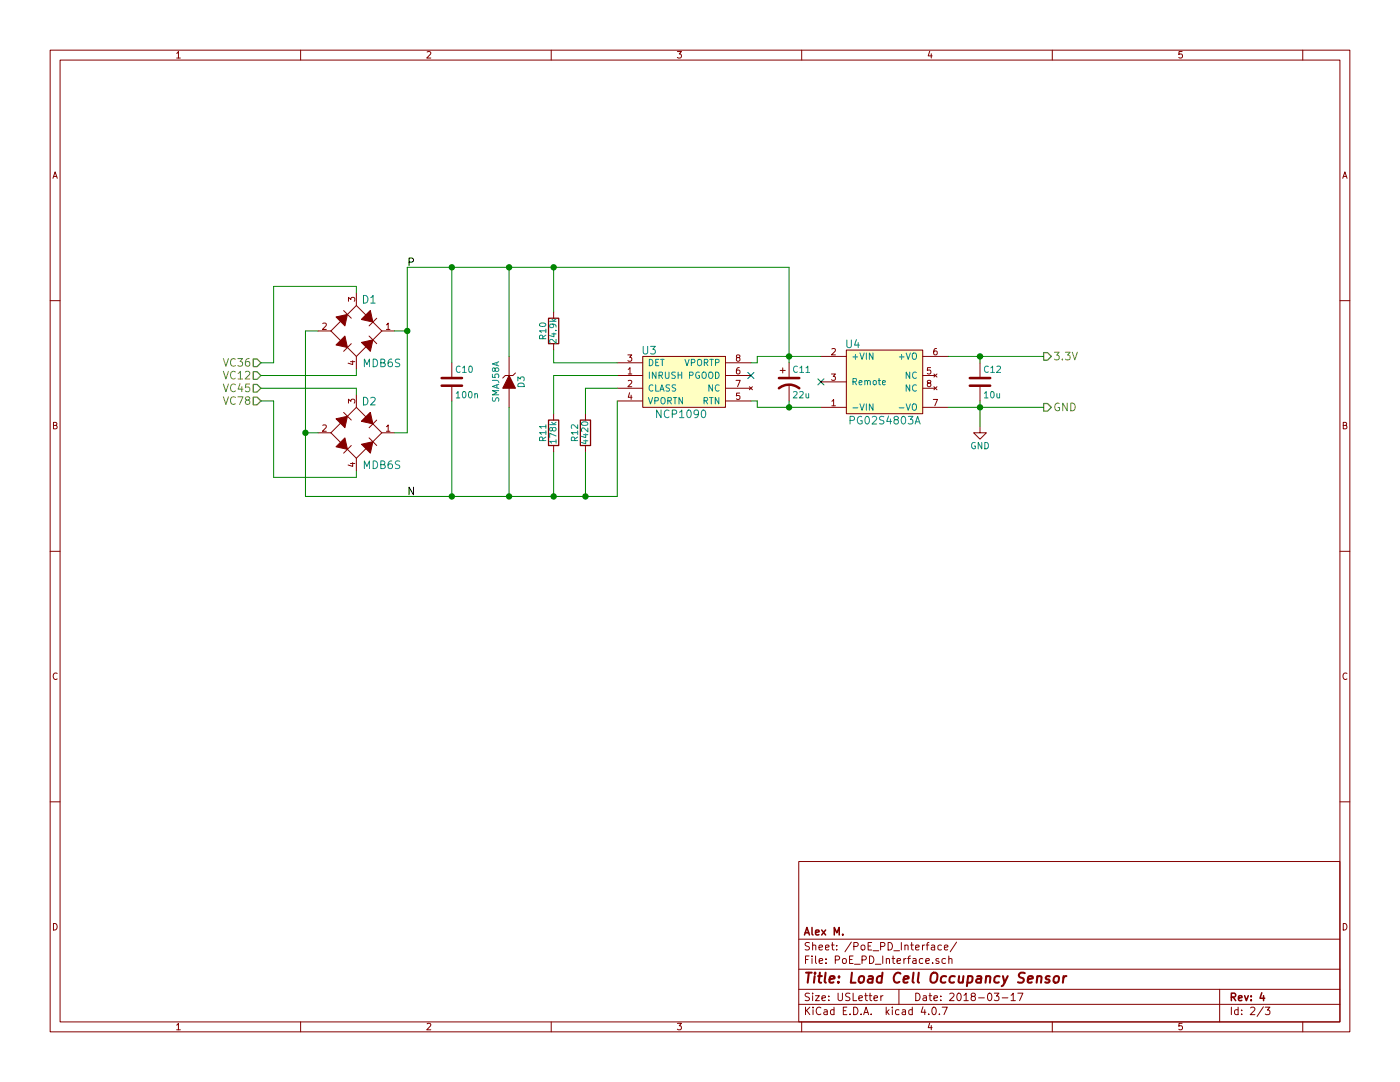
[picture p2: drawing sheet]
EESchema Schematic File Version 2
LIBS:LoadCell-rescue
LIBS:power
LIBS:device
LIBS:transistors
LIBS:conn
LIBS:linear
LIBS:regul
LIBS:74xx
LIBS:cmos4000
LIBS:adc-dac
LIBS:memory
LIBS:xilinx
LIBS:microcontrollers
LIBS:dsp
LIBS:microchip
LIBS:analog_switches
LIBS:motorola
LIBS:texas
LIBS:intel
LIBS:audio
LIBS:interface
LIBS:digital-audio
LIBS:philips
LIBS:display
LIBS:cypress
LIBS:siliconi
LIBS:opto
LIBS:atmel
LIBS:contrib
LIBS:valves
LIBS:AlexComponents
LIBS:LoadCell-cache
EELAYER 25 0
EELAYER END
$Descr USLetter 11000 8500
encoding utf-8
Sheet 2 3
Title "Load Cell Occupancy Sensor"
Date "2018-03-17"
Rev "4"
Comp "Alex M."
Comment1 ""
Comment2 ""
Comment3 ""
Comment4 ""
$EndDescr
Text HLabel 2050 2950 0    60   Input ~ 0
VC12
Text HLabel 2050 2850 0    60   Input ~ 0
VC36
Text HLabel 2050 3050 0    60   Input ~ 0
VC45
Text HLabel 2050 3150 0    60   Input ~ 0
VC78
Text HLabel 8200 3200 2    60   Output ~ 0
GND
$Comp
L ZENER D3
U 1 1
P 4000 3000
F 0 "D3" H 4000 3100 50  0000 C CNN
F 1 "SMAJ58A" H 4000 2900 50  0000 C CNN
F 2 "Diodes_SMD:D_SMA" H 4000 3000 50  0001 C CNN
F 3 "http://www.vishay.com/docs/88390/smaj50a.pdf" H 4000 3000 50  0001 C CNN
F 4 "SMAJ58A-E3/61GICT-ND" H 4000 3000 60  0001 C CNN "DigiKey Part Number"
	1    4000 3000
	0    1    1    0   
$EndComp
$Comp
L C C10
U 1 1
P 3550 3000
F 0 "C10" H 3575 3100 50  0000 L CNN
F 1 "100n" H 3575 2900 50  0000 L CNN
F 2 "Capacitors_SMD:C_0805" H 3588 2850 50  0001 C CNN
F 3 "http://www.samsungsem.com/kr/support/library/product-catalog/mlcc.jsp" H 3550 3000 50  0001 C CNN
F 4 "1276-6840-1-ND" H 3550 3000 60  0001 C CNN "DigiKey Part Number"
	1    3550 3000
	1    0    0    -1  
$EndComp
$Comp
L GND #PWR020
U 1 1
P 7700 3350
F 0 "#PWR020" H 7700 3100 50  0001 C CNN
F 1 "GND" H 7700 3200 50  0000 C CNN
F 2 "" H 7700 3350 50  0000 C CNN
F 3 "" H 7700 3350 50  0000 C CNN
	1    7700 3350
	1    0    0    -1  
$EndComp
$Comp
L MDB6S D1
U 1 1
P 2800 2600
F 0 "D1" V 2550 2700 60  0000 C CNN
F 1 "MDB6S" V 3050 2800 60  0000 C CNN
F 2 "AlexComponents:Micro-DIP-4" H 2850 2050 60  0001 L CNN
F 3 "https://www.fairchildsemi.com/datasheets/MD/MDB10S.pdf" H 2850 2250 60  0001 L CNN
F 4 "MDB6SFSCT-ND" H 2850 2150 60  0001 L CNN "DigiKey Part Number"
	1    2800 2600
	0    1    1    0   
$EndComp
$Comp
L MDB6S D2
U 1 1
P 2800 3400
F 0 "D2" V 2550 3500 60  0000 C CNN
F 1 "MDB6S" V 3050 3600 60  0000 C CNN
F 2 "AlexComponents:Micro-DIP-4" H 2850 2850 60  0001 L CNN
F 3 "https://www.fairchildsemi.com/datasheets/MD/MDB10S.pdf" H 2850 3050 60  0001 L CNN
F 4 "MDB6SFSCT-ND" H 2850 2950 60  0001 L CNN "DigiKey Part Number"
	1    2800 3400
	0    1    1    0   
$EndComp
$Comp
L NCP1090 U3
U 1 1
P 5350 3000
F 0 "U3" H 5100 3250 60  0000 C CNN
F 1 "NCP1090" H 5350 2750 60  0000 C CNN
F 2 "Housings_SOIC:SOIC-8_3.9x4.9mm_Pitch1.27mm" H 5350 2650 60  0001 C CNN
F 3 "http://www.onsemi.com/pub/Collateral/NCP1090-D.PDF" H 5350 2550 60  0001 C CNN
F 4 "NCP1090DGOS-ND" H 5350 2450 60  0001 C CNN "DigiKey Part Number"
	1    5350 3000
	1    0    0    -1  
$EndComp
$Comp
L R R11
U 1 1
P 4350 3400
F 0 "R11" V 4430 3400 50  0000 C CNN
F 1 "178k" V 4350 3400 50  0000 C CNN
F 2 "Resistors_SMD:R_0603" V 4280 3400 50  0001 C CNN
F 3 "" H 4350 3400 50  0000 C CNN
F 4 "311-178KHRCT-ND" V 4350 3400 60  0001 C CNN "DigiKey Part Number"
	1    4350 3400
	-1   0    0    1   
$EndComp
$Comp
L R R12
U 1 1
P 4600 3400
F 0 "R12" V 4680 3400 50  0000 C CNN
F 1 "4420" V 4600 3400 50  0000 C CNN
F 2 "Resistors_SMD:R_0603" V 4530 3400 50  0001 C CNN
F 3 "" H 4600 3400 50  0000 C CNN
F 4 "311-4.42KHRCT-ND " V 4600 3400 60  0001 C CNN "DigiKey Part Number"
	1    4600 3400
	-1   0    0    1   
$EndComp
$Comp
L R R10
U 1 1
P 4350 2600
F 0 "R10" V 4430 2600 50  0000 C CNN
F 1 "24.9k" V 4350 2600 50  0000 C CNN
F 2 "Resistors_SMD:R_0603" V 4280 2600 50  0001 C CNN
F 3 "" H 4350 2600 50  0000 C CNN
F 4 "311-24.9KHRCT-ND " V 4350 2600 60  0001 C CNN "DigiKey Part Number"
	1    4350 2600
	-1   0    0    1   
$EndComp
$Comp
L CP1 C11
U 1 1
P 6200 3000
F 0 "C11" H 6225 3100 50  0000 L CNN
F 1 "22u" H 6225 2900 50  0000 L CNN
F 2 "Capacitors_ThroughHole:CP_Radial_D5.0mm_P2.00mm" H 6200 3000 50  0001 C CNN
F 3 "" H 6200 3000 50  0000 C CNN
F 4 "493-12798-1-ND" H 6200 3000 60  0001 C CNN "DigiKey Part Number"
	1    6200 3000
	1    0    0    -1  
$EndComp
$Comp
L PG02S4805A U4
U 1 1
P 6950 3000
F 0 "U4" H 6700 3300 60  0000 C CNN
F 1 "PG02S4803A" H 6950 2700 60  0000 C CNN
F 2 "AlexComponents:PG02S" H 6550 2150 60  0001 L CNN
F 3 "http://www.deltaww.com/filecenter/products/download/01/0102/datasheet/DS_PG02S.pdf" H 5950 2500 60  0001 L CNN
F 4 "941-1185-ND" H 6650 2600 60  0001 L CNN "DigiKey Part Number"
	1    6950 3000
	1    0    0    -1  
$EndComp
NoConn ~ 5900 2950
NoConn ~ 6450 3000
Wire Wire Line
	3200 2600 3100 2600
Connection ~ 3200 2600
Connection ~ 2400 3400
Wire Wire Line
	2800 3100 2800 3050
Wire Wire Line
	2800 2950 2800 2900
Wire Wire Line
	2800 3700 2800 3750
Wire Wire Line
	2800 2300 2800 2250
Wire Wire Line
	2800 2250 2150 2250
Wire Wire Line
	2150 2250 2150 2850
Wire Wire Line
	2150 2850 2050 2850
Wire Wire Line
	2050 2950 2800 2950
Wire Wire Line
	2800 3750 2150 3750
Wire Wire Line
	2150 3750 2150 3150
Wire Wire Line
	2150 3150 2050 3150
Wire Wire Line
	2800 3050 2050 3050
Wire Wire Line
	2500 3400 2400 3400
Wire Wire Line
	3200 3400 3100 3400
Wire Wire Line
	2500 2600 2400 2600
Wire Wire Line
	2400 2600 2400 3900
Wire Wire Line
	3550 3900 3550 3150
Wire Wire Line
	3200 2100 3200 3400
Wire Wire Line
	3200 2100 6200 2100
Wire Wire Line
	3550 2100 3550 2850
Wire Wire Line
	4000 2100 4000 2800
Connection ~ 3550 2100
Wire Wire Line
	4000 3900 4000 3200
Connection ~ 3550 3900
Wire Wire Line
	4850 3900 4850 3150
Connection ~ 4000 3900
Wire Wire Line
	4850 3050 4600 3050
Wire Wire Line
	4600 3050 4600 3250
Wire Wire Line
	4850 2950 4350 2950
Wire Wire Line
	4350 2950 4350 3250
Wire Wire Line
	4850 2850 4350 2850
Wire Wire Line
	4350 2850 4350 2750
Wire Wire Line
	4350 2100 4350 2450
Connection ~ 4000 2100
Wire Wire Line
	4600 3900 4600 3550
Connection ~ 4600 3900
Wire Wire Line
	4350 3900 4350 3550
Connection ~ 4350 3900
Connection ~ 4350 2100
Wire Wire Line
	5900 3150 5950 3150
Wire Wire Line
	5950 3150 5950 3200
Wire Wire Line
	5950 3200 6450 3200
Connection ~ 6200 3200
Wire Wire Line
	5950 2800 6450 2800
Wire Wire Line
	5950 2800 5950 2850
Wire Wire Line
	5950 2850 5900 2850
Wire Wire Line
	6200 2100 6200 2850
Connection ~ 6200 2800
Connection ~ 7700 2800
Wire Wire Line
	7700 3150 7700 3350
Connection ~ 7700 3200
Text HLabel 8200 2800 2    60   Output ~ 0
3.3V
$Comp
L C C12
U 1 1
P 7700 3000
F 0 "C12" H 7725 3100 50  0000 L CNN
F 1 "10u" H 7725 2900 50  0000 L CNN
F 2 "Capacitors_SMD:C_0805" H 7738 2850 50  0001 C CNN
F 3 "" H 7700 3000 50  0000 C CNN
F 4 "1276-6456-1-ND" H 7700 3000 60  0001 C CNN "DigiKey Part Number"
	1    7700 3000
	1    0    0    -1  
$EndComp
Wire Wire Line
	2400 3900 4850 3900
Wire Wire Line
	6200 3200 6200 3150
Wire Wire Line
	7450 2800 8200 2800
Wire Wire Line
	7700 2800 7700 2850
Wire Wire Line
	7450 3200 8200 3200
Text Label 3200 2100 0    60   ~ 0
P
Text Label 3200 3900 0    60   ~ 0
N
$EndSCHEMATC
